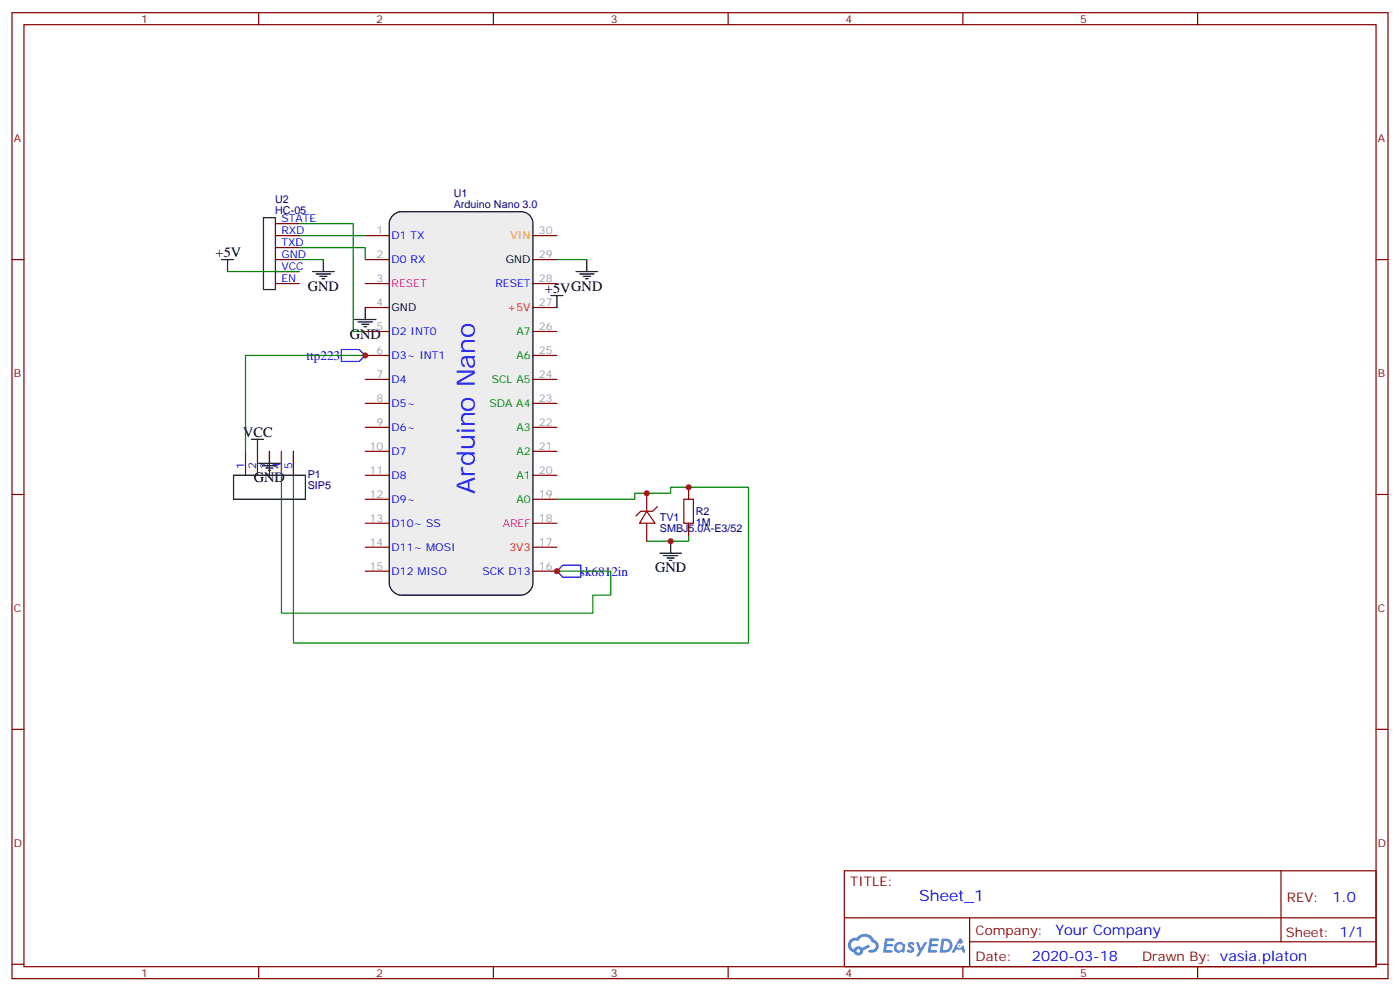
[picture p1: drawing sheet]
<svg xmlns="http://www.w3.org/2000/svg" width="412mm" height="292mm" viewBox="0 0 412 292" stroke-linecap="round" stroke-linejoin="round" font-family="sans-serif">
<g fill="none" stroke="#870000" stroke-width=".35">
<path d="M3.5 3.7h405.4v284.4h-405.4zM7.1 7.3h398.2v277.3h-398.2zM76.2 3.7v3.6M145.3 3.7v3.6M214.5 3.7v3.6M283.6 3.7v3.6M352.8 3.7v3.6M3.5 76.4h3.6M405.3 76.4h3.6M3.5 145.6h3.6M405.3 145.6h3.6M3.5 214.7h3.6"/>
<path d="M405.3 214.7h3.6M248.7 256.3h156.6v28.3h-156.6zM377.3 256.4v20.8M248.7 270.2h156.5M285.6 277.2h119.6M285.6 270.2v14.1M3.5 283.8h3.6M76.2 284.6v3.5M145.3 284.6v3.5M214.5 284.6v3.5M283.6 284.6v3.5M352.8 284.6v3.5"/>
<path d="M405.3 283.8h3.6"/>
</g>
<g fill="#5487ff">
<path d="M267.7 277.5a1.22 1.22 0 0 1 1.7 .3l-.4 .5a.47 .47 0 0 0-.3-.4 .47 .47 0 0 0-.5 .2l.1 .3a1.14 1.14 0 0 1 .8 1.7 1.14 1.14 0 0 1-1.9 0l-.2-.2 .5-.5 .7 .4a.29 .29 0 0 0 .3-.3 .29 .29 0 0 0-.2-.3 1.04 1.04 0 0 1-.6-1.7z"/>
<path d="M260.7 276.3h2.4l.3 .1-.2 .5-1.8 .1-.1 .9h1.5l.3 .3-.3 .4h-1.6l-.2 1.1h1.7l.2 .3-.2 .4h-2.6z"/>
<path d="M273.8 276.3h2.4l.3 .1-.1 .5-1.8 .1-.2 .9h1.6l.3 .3-.4 .4h-1.6l-.1 1.1h1.7l.2 .3-.2 .4h-2.6z"/>
<path d="M282.6 276.3h.7l.3 1.2-.6 .3a.69 .69 0 0 0-1 .3 .69 .69 0 0 0 .4 1 .69 .69 0 0 0 .9-.6l.5-.3 .6 2.2h-.8l-.2-.9h-1.8l-.5 .9h-.8z"/>
<path d="M269.8 277.3h.8l.6 1.9 1.1-1.9h.9l-2.6 4.2h-.8l.9-1.5z"/>
<path d="M277.4 276.3l-.6 4.1h1.3a2.11 2.11 0 0 0 2.5-2.1 2.11 2.11 0 0 0-2.5-2zM278.1 277a1.39 1.39 0 0 1 1.7 1.4 1.39 1.39 0 0 1-1.8 1.3h-.3z"/>
<path d="M263.7 277.9a1.54 1.54 0 0 0-.1 2.1 1.54 1.54 0 0 0 2.2 .2l.6 .2 .3-2.3-.2-.2-.4-.1a1.49 1.49 0 0 0-2.4 .1zM264 278.9a.94 .94 0 0 1 1.8 0 .94 .94 0 0 1-1.8 0z"/>
<path d="M250.4 276.6a2.18 2.18 0 0 0 1.1 3.8 1.44 1.44 0 0 0 1.6 .9 1.44 1.44 0 0 0 1.2-1.5l2-1-.5-.7-1.9 .9a1.47 1.47 0 0 0-2.4 .5 1.39 1.39 0 0 1-.7-2 1.39 1.39 0 0 1 2-.5 2.12 2.12 0 0 1 2.2-1.3 2.12 2.12 0 0 1 1.9 1.7 1.14 1.14 0 0 1 1.1 1.4 1.14 1.14 0 0 1-1.7 .8 .43 .43 0 0 0-.5 .3 .43 .43 0 0 0 .4 .5 1.98 1.98 0 0 0 2.5-1.2 1.98 1.98 0 0 0-1.2-2.5 3.1 3.1 0 0 0-5.3-.7l-.9 .1zM252.3 279.9a.55 .55 0 0 1 1.1 0 .55 .55 0 0 1-1.1 0z"/>
<circle cx="282.6" cy="278.4" r=".26"/>
</g>
<path d="M115.8 63.3a3.6 3.6 0 0 1 2.4-1h35.3a3.5 3.5 0 0 1 3.5 3.5v105.9a3.8 3.8 0 0 1-3.5 3.5h-35.3a3.8 3.8 0 0 1-3.5-3.5v-105.9a3.5 3.5 0 0 1 1.1-2.5z" fill="#ededed" stroke="#000" stroke-width=".35"/>
<g fill="none" stroke="#870000" stroke-width=".35">
<path d="M81.1 69.4h7.1M81.1 76.4h7.1M81.1 65.8h7.1M81.1 72.9h7.1M81.1 79.9h7.1M107.6 69.4h7.1M107.6 76.4h7.1M157 69.4h7M157 76.4h7M81.1 83.5h7.1M107.6 83.5h7.1M107.6 90.5h7.1"/>
<path d="M107.6 97.6h7.1M157 83.5h7M157 90.5h7M157 97.6h7M107.6 104.6h7.1M107.6 111.7h7.1M107.6 118.7h7.1M157 104.6h7M157 111.7h7M157 118.7h7M72.3 132.9v7M75.8 132.9v7"/>
<path d="M79.4 132.9v7M82.9 132.9v7M86.4 132.9v7M107.6 125.8h7.1M107.6 132.9h7.1M107.6 139.9h7.1M157 125.8h7M157 132.9h7M157 139.9h7M107.6 147h7.1M107.6 154h7.1M157 147h7"/>
<path d="M157 154h7M190.5 150.5l2.5 3.5h-4.6zM190.5 145.2v5.3M190.5 154v5.3M193.7 149.1l-1.4 1.4h-3.6l-1.4 1.4M202.8 143.4v3.6M202.8 154v3.6M107.6 161.1h7.1M107.6 168.1h7.1M157 161.1h7M157 168.1h7"/>
</g>
<g fill="none" stroke="#000" stroke-width=".35">
<path d="M65.3 76.4h3.5M67 76.4v3.5M77.6 64.1h3.5v21.1h-3.5zM92.1 79.9h6.3M95.2 76.4v3.5M169.7 79.9h6.3M172.9 76.4v3.5M93.1 80.6h4.3M94.2 81.4h2.1M94.9 82.1h.7M104.4 94.1h6.4M105.5 94.8h4.2"/>
<path d="M106.5 95.5h2.2M107.2 96.2h.7M107.6 90.5v3.6M162.3 87h3.5M164 87v3.5M170.7 80.6h4.3M171.8 81.4h2.1M172.5 82.1h.7M68.8 139.9h21.2v7.1h-21.2zM74.1 129.3h3.5M75.8 129.3v3.6M76.2 136.4h6.3"/>
<path d="M77.3 137.1h4.2M78.3 137.8h2.1M79 138.5h.7M79.4 132.9v3.5M197.6 159.3v3.5M194.4 162.8h6.3M195.4 163.5h4.3M196.5 164.3h2.1M197.2 165h.7"/>
</g>
<path d="M67 79.9h21.2M88.2 72.9h19.4v3.5M88.2 65.8h15.9v31.8h3.5M88.2 69.4h19.4M88.2 76.4h7M164 76.4h8.9M107.6 104.6h-35.3v28.3M82.9 132.9v47.6h91.7v-5.3h5.3v-7.1h-15.9M86.4 132.9v56.4h134.1v-45.9h-22.9v1.8h-10.6v1.8h-23M202.8 157.6v1.7h-12.3" fill="none" stroke="#008700" stroke-width=".35"/>
<path d="M201.4 147h2.9v7h-2.9z" fill="none" stroke="#a10000" stroke-width=".35"/>
<path d="M100.5 102.9h5.3l1.8 1.7-1.8 1.8h-5.3zM164 168.1l1.8-1.7h5.3v3.5h-5.3z" fill="none" stroke="#00f" stroke-width=".35"/>
<g fill="#c00">
<circle cx="164" cy="168.1" r=".88"/>
<circle cx="190.5" cy="145.2" r=".88"/>
<circle cx="197.6" cy="159.3" r=".88"/>
<circle cx="107.6" cy="104.6" r=".88"/>
<circle cx="202.8" cy="143.4" r=".88"/>
</g>
<text font-size="7.4" fill="#00f" x="139.9" y="145.4" transform="rotate(-90 139.9 145.4)">Arduino Nano</text>
<text font-size="4.6" fill="#00f" x="270.8" y="265.4">Sheet_1</text>
<g font-size="4.2">
<text x="63.5" y="75.7">+5V</text>
<text x="90.7" y="85.6">GND</text>
<text x="160.5" y="86.3">+5VGND</text>
<text x="103" y="99.7">GND</text>
<text x="71.6" y="128.6">VCC</text>
<text x="74.8" y="142">GND</text>
<text x="193" y="168.5">GND</text>
</g>
<g font-size="4.2" fill="#00f">
<text x="392.5" y="265.6">1.0</text>
<text x="310.9" y="275.2">Your Company</text>
<text x="304" y="283">2020-03-18</text>
</g>
<g font-size="3.9" fill="#00f">
<text x="90.3" y="105.9">ttp223</text>
<text x="170.8" y="169.4">sk6812in</text>
</g>
<g font-size="3.9" fill="#800">
<text x="250.5" y="260.9">TITLE:</text>
<text x="379.1" y="265.6">REV:</text>
<text x="287.4" y="275.1">Company:</text>
<text x="378.7" y="275.7">Sheet: 1/1</text>
<text x="287.4" y="282.8">Date:</text>
<text x="336.4" y="282.9">Drawn By: vasia.platon</text>
</g>
<g font-size="3.2" fill="#800">
<text x="41.6" y="6.7">1</text>
<text x="110.8" y="6.7">2</text>
<text x="179.9" y="6.7">3</text>
<text x="249.1" y="6.7">4</text>
<text x="318.2" y="6.7">5</text>
<text x="4.1" y="41.8">A</text>
<text x="405.9" y="41.8">A</text>
<text x="4.1" y="111">B</text>
<text x="405.9" y="111">B</text>
<text x="4.1" y="180.1">C</text>
<text x="405.9" y="180.1">C</text>
<text x="4.1" y="249.3">D</text>
<text x="405.9" y="249.3">D</text>
<text x="41.6" y="287.5">1</text>
<text x="110.8" y="287.5">2</text>
<text x="179.9" y="287.5">3</text>
<text x="249.1" y="287.5">4</text>
<text x="318.2" y="287.5">5</text>
</g>
<g font-size="3.2" fill="#000080">
<text x="81.1" y="59.8">U2</text>
<text x="133.7" y="58.1">U1</text>
<text x="81.1" y="63">HC-05</text>
<text x="133.7" y="61.2">Arduino Nano 3.0</text>
<text x="90.7" y="144">SIP5</text>
<text x="90.7" y="140.8">P1</text>
<text x="194.4" y="153.4">TV1</text>
<text x="205" y="154.8">1M</text>
<text x="205" y="151.6">R2</text>
<text x="194.4" y="156.6">SMBJ5.0A-E3/52</text>
</g>
<g font-size="3.2" fill="#00f">
<text x="82.9" y="65.5">STATE</text>
<text x="82.9" y="69">RXD</text>
<text x="115.4" y="70.4">D1 TX</text>
<text x="82.9" y="72.5">TXD</text>
<text x="82.9" y="76.1">GND</text>
<text x="115.4" y="77.5">D0 RX</text>
<text x="82.9" y="79.6">VCC</text>
<text x="82.9" y="83.1">EN</text>
<text x="145.9" y="84.5">RESET</text>
<text x="115.4" y="98.6">D2 INT0</text>
<text x="115.4" y="105.7">D3~ INT1</text>
<text x="115.4" y="112.7">D4</text>
<text x="115.4" y="119.8">D5~</text>
<text x="115.4" y="126.9">D6~</text>
<text x="115.4" y="133.9">D7</text>
<text x="72" y="138.1" transform="rotate(-90 72 138.1)">1</text>
<text x="75.5" y="138.1" transform="rotate(-90 75.5 138.1)">2</text>
<text x="79" y="138.1" transform="rotate(-90 79 138.1)">3</text>
<text x="82.5" y="138.1" transform="rotate(-90 82.5 138.1)">4</text>
<text x="86.1" y="138.1" transform="rotate(-90 86.1 138.1)">5</text>
<text x="115.4" y="141">D8</text>
<text x="115.4" y="148">D9~</text>
<text x="115.4" y="155.1">D10~ SS</text>
<text x="115.4" y="162.1">D11~ MOSI</text>
<text x="115.4" y="169.2">D12 MISO</text>
<text x="142.1" y="169.2">SCK D13</text>
</g>
<g font-size="3.2" fill="#999">
<text x="110.9" y="69">1</text>
<text x="158.7" y="69">30</text>
<text x="110.9" y="76.1">2</text>
<text x="158.7" y="76.1">29</text>
<text x="110.9" y="83.1">3</text>
<text x="158.7" y="83.1">28</text>
<text x="110.9" y="90.2">4</text>
<text x="158.7" y="90.2">27</text>
<text x="110.9" y="97.2">5</text>
<text x="158.7" y="97.2">26</text>
<text x="110.9" y="104.3">6</text>
<text x="158.7" y="104.3">25</text>
<text x="110.9" y="111.3">7</text>
<text x="158.7" y="111.3">24</text>
<text x="110.9" y="118.4">8</text>
<text x="158.7" y="118.4">23</text>
<text x="110.9" y="125.4">9</text>
<text x="158.7" y="125.4">22</text>
<text x="108.9" y="132.5">10</text>
<text x="158.7" y="132.5">21</text>
<text x="108.9" y="139.6">11</text>
<text x="158.7" y="139.6">20</text>
<text x="108.9" y="146.6">12</text>
<text x="158.7" y="146.6">19</text>
<text x="108.9" y="153.7">13</text>
<text x="158.7" y="153.7">18</text>
<text x="108.9" y="160.7">14</text>
<text x="158.7" y="160.7">17</text>
<text x="108.9" y="167.8">15</text>
<text x="158.7" y="167.8">16</text>
</g>
<text font-size="3.2" fill="#f90" x="150.4" y="70.4">VIN</text>
<g font-size="3.2">
<text x="149" y="77.5">GND</text>
<text x="115.4" y="91.6">GND</text>
</g>
<g font-size="3.2" fill="#f0f">
<text x="115.4" y="84.5">RESET</text>
<text x="148.1" y="155.1">AREF</text>
</g>
<g font-size="3.2" fill="#f00">
<text x="149.5" y="91.6">+5V</text>
<text x="150.1" y="162.1">3V3</text>
</g>
<g font-size="3.2" fill="#060">
<text x="152.1" y="98.6">A7</text>
<text x="152.1" y="105.7">A6</text>
<text x="144.8" y="112.7">SCL A5</text>
<text x="144.2" y="119.8">SDA A4</text>
<text x="152.1" y="126.9">A3</text>
<text x="152.1" y="133.9">A2</text>
<text x="152.1" y="141">A1</text>
<text x="152.1" y="148">A0</text>
</g>
</svg>
